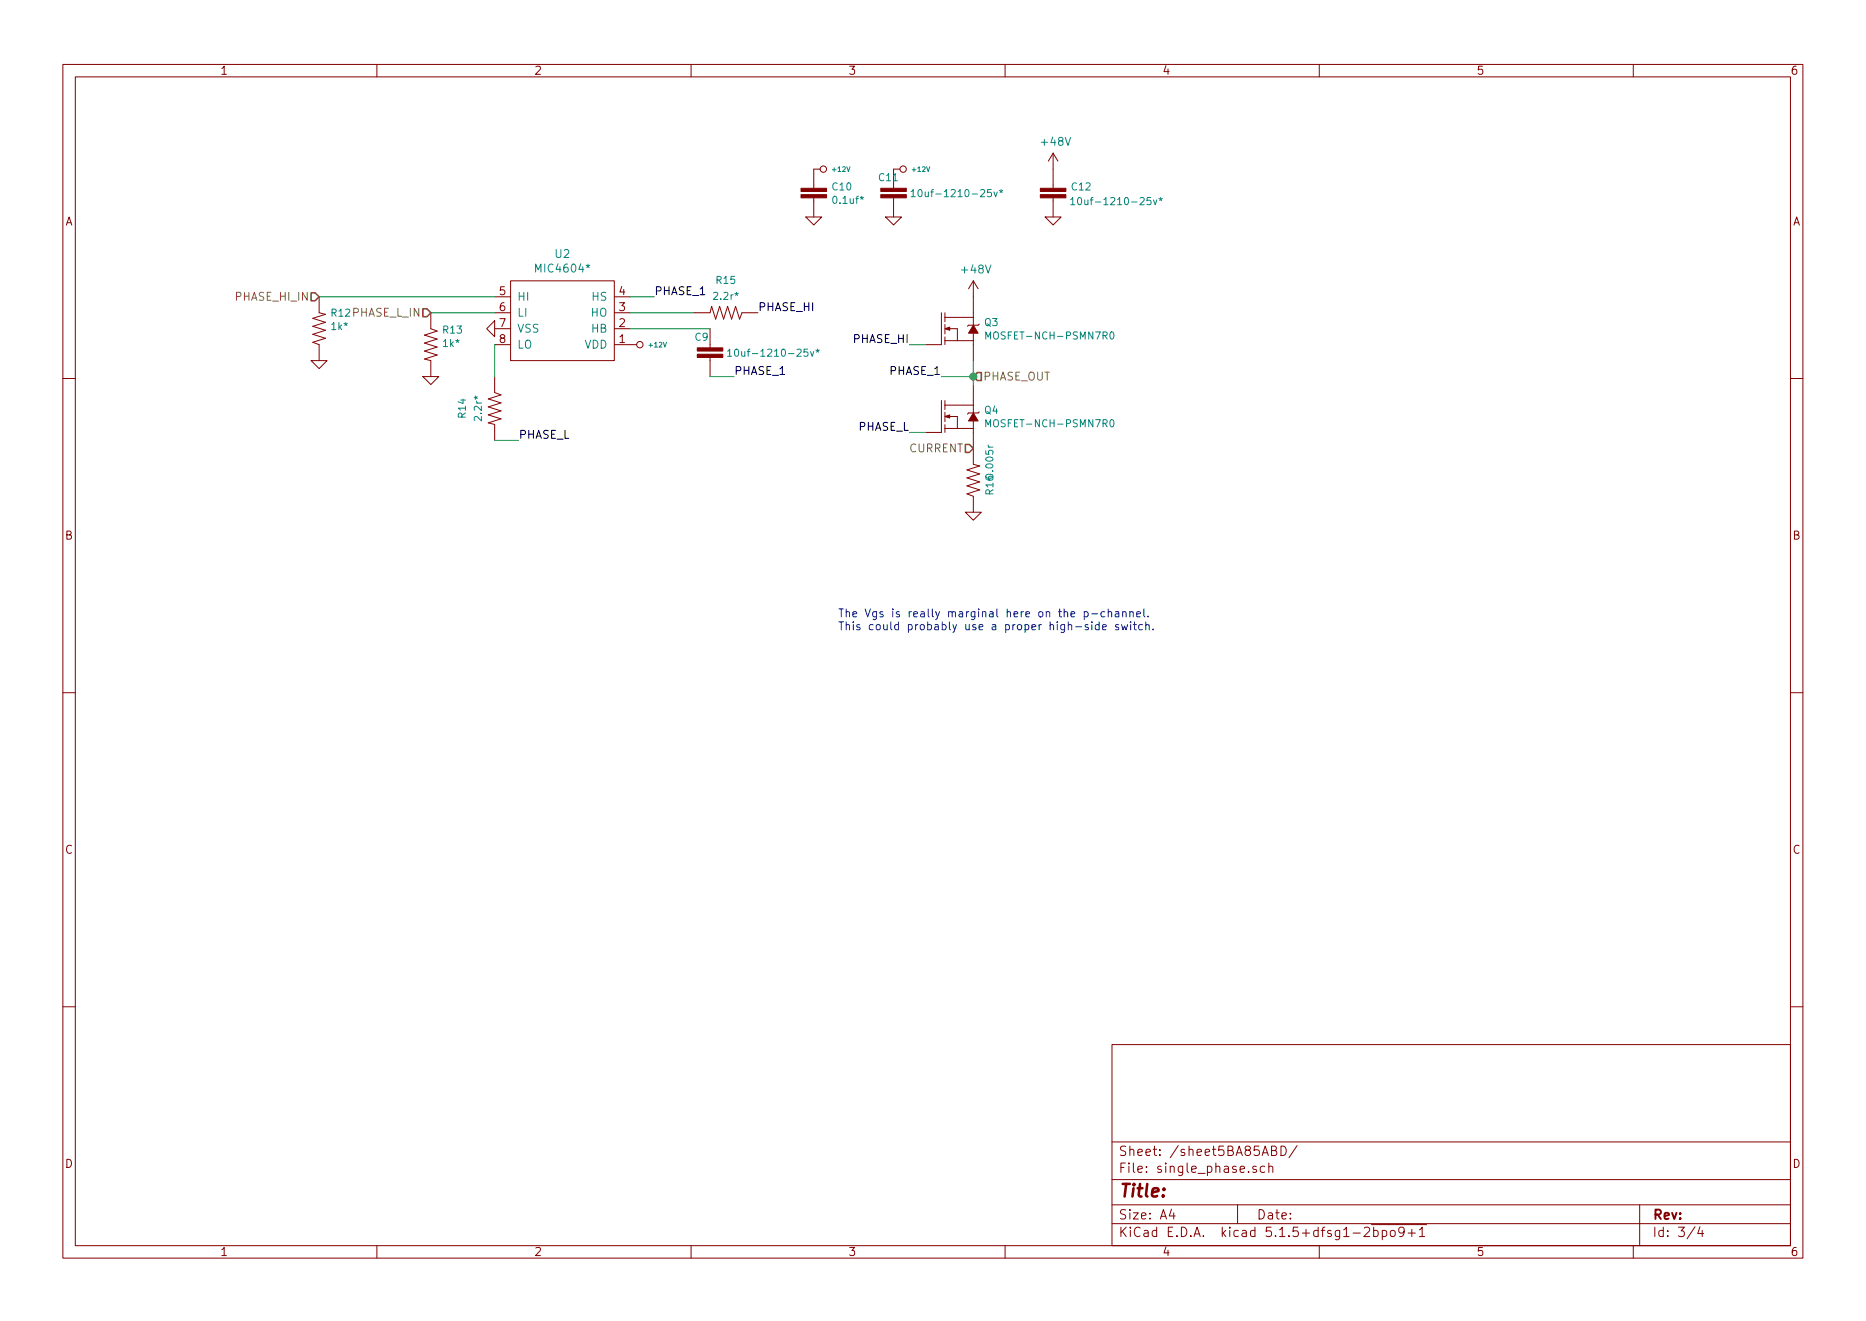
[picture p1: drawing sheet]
<svg xmlns="http://www.w3.org/2000/svg" width="297mm" height="210mm" viewBox="0 0 297 210" stroke-linecap="round" stroke-linejoin="round" font-family="sans-serif">
<g fill="none" stroke="#840000" stroke-width=".16">
<path d="M10 10.3h277v189.9h-277zM12 12.2h273v186.1h-273zM60 10.3v1.9M110 10.3v1.9M160 10.3v1.9M210 10.3v1.9M260 10.3v1.9M128.3 34.5h2.5l-1.3 1.3zM129.5 31.5v3M130.6 26.9h-1.1v3.1M141 34.5h2.5l-1.3 1.3zM142.2 31.5v3"/>
<path d="M143.3 26.9h-1.1v3.1M166.4 34.5h2.5l-1.3 1.3zM167.6 24.4v5.6M167.6 31.5v3M167.6 24.4l-.7 1.2M167.6 24.4l.8 1.2M49.5 57.4h2.6l-1.3 1.3zM50.8 47.2v2.6l1 .2-2 .7 2 .6-2 .6 2 .7-2 .6 2 .6-2 .7 1 .4v2.5M67.3 59.9h2.5l-1.2 1.3zM68.6 49.8v2.5l1 .4-2 .6 2 .7-2 .6 2 .6-2 .7 2 .6-2 .6 1 .3v2.5M77.5 52.3l1.2-1.3v2.6zM78.7 52.3h2.6"/>
<path d="M78.7 54.9h2.6M78.7 49.8h2.6M78.7 47.2h2.6M78.7 59.9v2.6l1.1 .4-2.1 .6 2.1 .6-2.1 .7 2.1 .6-2.1 .6 2.1 .7-2.1 .6 1 .3v2.5M81.3 44.7h16.5v12.7h-16.5zM97.8 54.9h3.5M97.8 52.3h2.5M97.8 49.8h2.5M97.8 47.2h2.5M110.5 49.8h2.5l.3-1 .6 2 .7-2 .6 2 .6-2 .7 2 .6-2 .6 2 .4-1h2.5M113 52.3v3.1M113 56.9v3"/>
<path d="M149.9 49.8v5.1h-2.6M150.4 49.8v1.4M150.4 51.6v1.6M150.4 53.6v1.3M150.4 54.2h4.5M150.4 50.5h4.5M151.2 52.3h1.2v1.9M154.9 44.7l-.7 1.3M154.9 44.7v7.1M154.9 53v4.4M154.9 44.7l.8 1.3M155.9 51.6l-.2 .2h-1.5l-.2 .1"/>
<path d="M10 60.2h2M149.9 63.7v5.1h-2.6M150.4 63.7v1.5M150.4 65.6v1.5M150.4 67.6v1.2M150.4 68.2h4.5M150.4 64.5h4.5M151.2 66.3h1.2v1.9M154.9 61.2v4.5M154.9 67v6.9l1.1 .3-2.1 .6 2.1 .6-2.1 .7 2.1 .6-2.1 .6 2.1 .7-2.1 .6 1 .4v2.5M155.9 65.6l-.2 .1h-1.5l-.2 .2M285 60.2h2"/>
<path d="M153.7 81.5h2.5l-1.3 1.3zM10 110.3h2M285 110.3h2M10 160.2h2M177 166.3h108v32h-108zM285 160.2h2M60 198.3v1.9M110 198.3v1.9M160 198.3v1.9M177 194.8h108M177 191.8h108M177 187.8h108"/>
<path d="M177 181.8h108M186.5 192.5l-.4 1h1M186.8 193v1M197 191.8v3M200 185.7l-.4-.1-.2 .2 .1 .2 .5 .2v.3h-.6M201.3 185.7l-.1-.1a.47 .47 0 0 0-.6 .3v.4a.47 .47 0 0 0 .6 .3l.1-.1M202 185.7l.2-.1 .3 .1 .1 .9M202 185.1v1.5M202.4 183.1h.5a.36 .36 0 0 0 .3-.3 .36 .36 0 0 0-.3-.4h-.5v1.5h.6l.3-.3a.41 .41 0 0 0-.4-.5M203.9 182.4a.75 .75 0 0 1 .9 .8 .75 .75 0 0 1-.9 .7zM206.5 182.3l-1.3 2M210 198.3v1.9"/>
<path d="M217.2 195.5l.2-.2 .5 .1a.37 .37 0 0 1 .1 .6l-.9 .8h.9M218.3 194.9h8.8M218.7 195.9a.48 .48 0 0 1 .6 .1v.7a.48 .48 0 0 1-.6 0M218.7 195.3v1.5M220 195.9l.2-.1a.47 .47 0 0 1 .6 .3v.4a.47 .47 0 0 1-.6 .3l-.2-.1M220 195.8v1.5M221.4 196l.2-.2 .4 .2v.7l-.2 .1-.4-.1zM223.5 196l-.1 .2a.48 .48 0 0 1-.7-.1v-.5a.48 .48 0 0 1 .7-.2v.1a1.19 1.19 0 0 1-.2 1.2l-.4 .1M224.2 196.3h1.1M224.7 195.7v1.1M226 195.8l.4-.5v1.5M226 196.8h.8"/>
<path d="M260 198.3v1.9M261 191.8v6.5M269.8 195.2l-1.2 2M270.6 195.2l-.3 1.1h.9M271 195.8v1"/>
<circle cx="131.1" cy="26.9" r=".51"/>
<circle cx="143.8" cy="26.9" r=".51"/>
<circle cx="101.9" cy="54.9" r=".51"/>
</g>
<g fill="#840000" stroke="#840000" stroke-width=".16">
<path d="M111 56.4h4.1v.5h-4.1z"/>
<path d="M111 55.4h4.1v.5h-4.1z"/>
<path d="M150.4 52.3l.8-.2v.5z"/>
<path d="M154.9 51.8l.8 1.2h-1.5z"/>
<path d="M165.6 31h4.1v.5h-4.1z"/>
<path d="M165.6 30h4.1v.5h-4.1z"/>
<path d="M140.2 31h4.1v.5h-4.1z"/>
<path d="M140.2 30h4.1v.5h-4.1z"/>
<path d="M127.5 31h4.1v.5h-4.1z"/>
<path d="M127.5 30h4.1v.5h-4.1z"/>
<path d="M150.4 66.3l.8-.3v.5z"/>
<path d="M154.9 65.7l.8 1.3h-1.5z"/>
</g>
<g fill="none" stroke="#008484" stroke-width=".16">
<path d="M145 30.5l.4-.3v1.1M145 31.3h.7M146.3 30.3l.1-.1a.61 .61 0 0 1 .4 .5 .61 .61 0 0 1-.4 .6l-.3-.4zM158.2 30.6l.3 .7 .2-.7M159.1 30.3l.3 .1 .2-.1M159.2 30.7l.2-.3 .1 .3M159.4 30.2v.2M170.4 31.8l.4-.4v1.2M170.4 32.6h.7M171.7 31.5l.1-.1a.61 .61 0 0 1 .4 .6 .61 .61 0 0 1-.4 .6l-.3-.4zM183.6 31.8l.3 .8 .2-.8M184.5 31.6l.3 .1 .2-.1"/>
<path d="M184.6 31.9l.2-.2 .1 .2M184.8 31.4v.3M115.8 55.9l.4-.3v1.1M115.8 56.7h.7M117 55.7l.2-.1a.61 .61 0 0 1 .4 .5 .61 .61 0 0 1-.4 .6l-.3-.4zM129 56l.3 .7 .2-.7M129.9 55.7l.2 .1 .3-.1M130 56.1l.1-.3 .2 .3M130.1 55.6v.2M156.9 54v-1.2l.4 .8 .4-.8v1.2M176.8 52.9l.1-.1a.61 .61 0 0 1 .4 .6 .61 .61 0 0 1-.4 .6l-.1-.1-.1-.4zM156.9 67.9v-1.1l.4 .8 .4-.8v1.1"/>
<path d="M176.8 66.9l.1-.1a.61 .61 0 0 1 .4 .6 .61 .61 0 0 1-.4 .5l-.1-.1-.1-.3z"/>
</g>
<path d="M50.8 47.2h27.9M68.6 49.8h10.1M78.7 54.9v5M100.3 47.2h3.8M100.3 49.8h10.2M100.3 52.3h12.7M113 59.9h3.8M144.8 54.9h2.5M149.9 59.9h5M154.9 57.4v3.8M78.7 70.1h3.8M144.8 68.8h2.5" fill="none" stroke="#008400" stroke-width=".16"/>
<path d="M49.5 46.6h.7l.6 .6-.6 .7h-.7zM67.3 49.1h.6l.7 .7-.7 .6h-.6zM154.9 59.9l.7-.6h.6v1.3h-.6zM153.7 70.7h.6l.6 .7-.6 .6h-.6z" fill="none" stroke="#848400" stroke-width=".25"/>
<g fill="none" stroke="#0000c2" stroke-width=".16">
<path d="M172.6 97.4h.4l.2 .2v.4l-.1 .1h-.5M172.6 97.4v1.2M173.2 99.5a.31 .31 0 0 0-.5 .1l.1 .2h.3l.2 .2-.2 .2h-.4M173.8 97.7h.9M173.8 99v.1M173.8 99.4v.8M175 99.5l-.4-.1-.3 .2v.4l.2 .2h.5M175 99v1.2M175.5 99.8l.6-.1-.1-.2-.3-.1-.2 .2 .1 .6h.4M175.9 97.4h-.4l-.2 .2v.4l.1 .1h.5M176.4 97.5l.1-.1a.31 .31 0 0 1 .5 .1v.7M176.4 96.9v1.3"/>
<path d="M177.6 97.4h.5v.8M178.1 99.5a.31 .31 0 0 0-.5 .1v.2h.3l.2 .2-.2 .2h-.3M178.1 97.7h-.4a.25 .25 0 0 0-.2 .2 .25 .25 0 0 0 .2 .3l.4-.1M178.5 99.4l.3 .8 .2-.6 .2 .6 .3-.8M178.7 97.5l.1-.1a.31 .31 0 0 1 .4 .1v.7M178.7 97.4v.8M179.9 97.5v-.1a.31 .31 0 0 1 .5 .1v.7M179.9 97.4v.8M180 99v.1M180 99.4v.8M180.4 99.4h.5M180.6 99v1.1v.1h.3"/>
<path d="M180.9 97.8l.7-.1-.1-.3h-.4l-.2 .1 .1 .6h.5M181.9 99.5l-.4-.1-.2 .2v.4l.1 .2h.5M182.1 96.9v1.1l.2 .2M182.4 99.5a.31 .31 0 0 1 .5 .1v.6M182.4 99v1.2M182.8 98.1v.1M183.5 100.1v.1"/>
</g>
<circle cx="154.9" cy="59.9" r=".51" fill="#008400" stroke="#008400" stroke-width=".25"/>
<text font-size="2.8" fill="#840000" x="178" y="190.5">Title:</text>
<g font-size="2.1" fill="#840000">
<text x="178" y="184">Sheet: /sheet5BA85ABD/</text>
<text x="178" y="186.7">File: single_phase.sch</text>
<text x="178" y="196.9">KiCad E.D.A. kicad 5.1.5+dfsg1-2bpo9+1</text>
<text x="178" y="194.1">Size: A4</text>
<text x="200" y="194.1">Date:</text>
<text x="263" y="194.1">Rev:</text>
<text x="263" y="196.9">Id: 3/4</text>
</g>
<g font-size="1.8" fill="#840000">
<text x="35" y="11.9">1</text>
<text x="85" y="11.9">2</text>
<text x="135" y="11.9">3</text>
<text x="185" y="11.9">4</text>
<text x="235" y="11.9">5</text>
<text x="285" y="11.9">6</text>
<text x="10.4" y="35.9">A</text>
<text x="285.4" y="35.9">A</text>
<text x="79.5" y="47">5</text>
<text x="98.6" y="47">4</text>
<text x="79.5" y="49.5">6</text>
<text x="79.5" y="52.1">7</text>
<text x="98.6" y="52.1">2</text>
<text x="98.6" y="49.5">3</text>
<text x="79.5" y="54.6">8</text>
<text x="98.6" y="54.6">1</text>
<text x="10.4" y="85.9">B</text>
<text x="285.4" y="85.9">B</text>
<text x="10.4" y="135.9">C</text>
<text x="285.4" y="135.9">C</text>
<text x="10.4" y="185.9">D</text>
<text x="285.4" y="185.9">D</text>
<text x="35" y="199.9">1</text>
<text x="85" y="199.9">2</text>
<text x="135" y="199.9">3</text>
<text x="185" y="199.9">4</text>
<text x="235" y="199.9">5</text>
<text x="285" y="199.9">6</text>
</g>
<g font-size="1.8" fill="#008484">
<text x="165.9" y="23.2">+48V</text>
<text x="88.4" y="41.1">U2</text>
<text x="82.3" y="47.9">HI</text>
<text x="85.6" y="43.4">MIC4604*</text>
<text x="94.3" y="47.9">HS</text>
<text x="153.2" y="43.5">+48V</text>
<text x="82.3" y="50.4">LI</text>
<text x="82.3" y="53">VSS</text>
<text x="94.1" y="50.4">HO</text>
<text x="94.2" y="53">HB</text>
<text x="82.3" y="55.5">LO</text>
<text x="93" y="55.5">VDD</text>
</g>
<g font-size="1.8" fill="#848400">
<text x="37.7" y="47.9">PHASE_HI_IN</text>
<text x="156.5" y="60.6">PHASE_OUT</text>
<text x="144.8" y="72">CURRENT</text>
</g>
<g font-size="1.8">
<text x="104.1" y="47">PHASE_1</text>
<text x="120.6" y="49.5">PHASE_HI</text>
<text x="116.8" y="59.7">PHASE_1</text>
<text x="135.9" y="54.6">PHASE_HI</text>
<text x="141.8" y="59.7">PHASE_1</text>
<text x="82.5" y="69.8">PHASE_L</text>
<text x="136.6" y="68.6">PHASE_L</text>
</g>
<g font-size="1.8" fill="#0000c2">
<text x="133.3" y="98.3">The Vgs is really marginal here on the p-channel.</text>
<text x="133.3" y="100.3">This could probably use a proper high-side switch.</text>
</g>
<g font-size="1.6" fill="#008484">
<text x="140" y="28.8">C11</text>
<text x="132.6" y="30.3">C10</text>
<text x="132.8" y="32.4">0.1uf*</text>
<text x="146.8" y="31.4">10uf-1210-25v*</text>
<text x="170.7" y="30.3">C12</text>
<text x="172.2" y="32.6">10uf-1210-25v*</text>
<text x="113.8" y="47.7">2.2r*</text>
<text x="114.1" y="45.2">R15</text>
<text x="52.9" y="52.5">1k*</text>
<text x="70.6" y="53.1">R13</text>
<text x="156.7" y="51.9">Q3</text>
<text x="70.6" y="55.2">1k*</text>
<text x="110.7" y="54.2">C9</text>
<text x="117.6" y="56.8">10uf-1210-25v*</text>
<text x="157.8" y="54">MOSFET-NCH-PSMN7R0</text>
<text x="156.7" y="65.9">Q4</text>
<text x="74.1" y="66.5" transform="rotate(-90 74.1 66.5)">R14</text>
<text x="76.7" y="66.7" transform="rotate(-90 76.7 66.7)">2.2r*</text>
<text x="157.8" y="68">MOSFET-NCH-PSMN7R0</text>
<text x="158.1" y="78.7" transform="rotate(-90 158.1 78.7)">R160.005r</text>
</g>
<text font-size="1.6" fill="#848400" x="52.8" y="50.4">R12 PHASE_L_IN</text>
<g font-size="1.1" fill="#008484">
<text x="132.6" y="27.4">+12V</text>
<text x="145.3" y="27.4">+12V</text>
<text x="103.4" y="55.3">+12V</text>
</g>
</svg>
